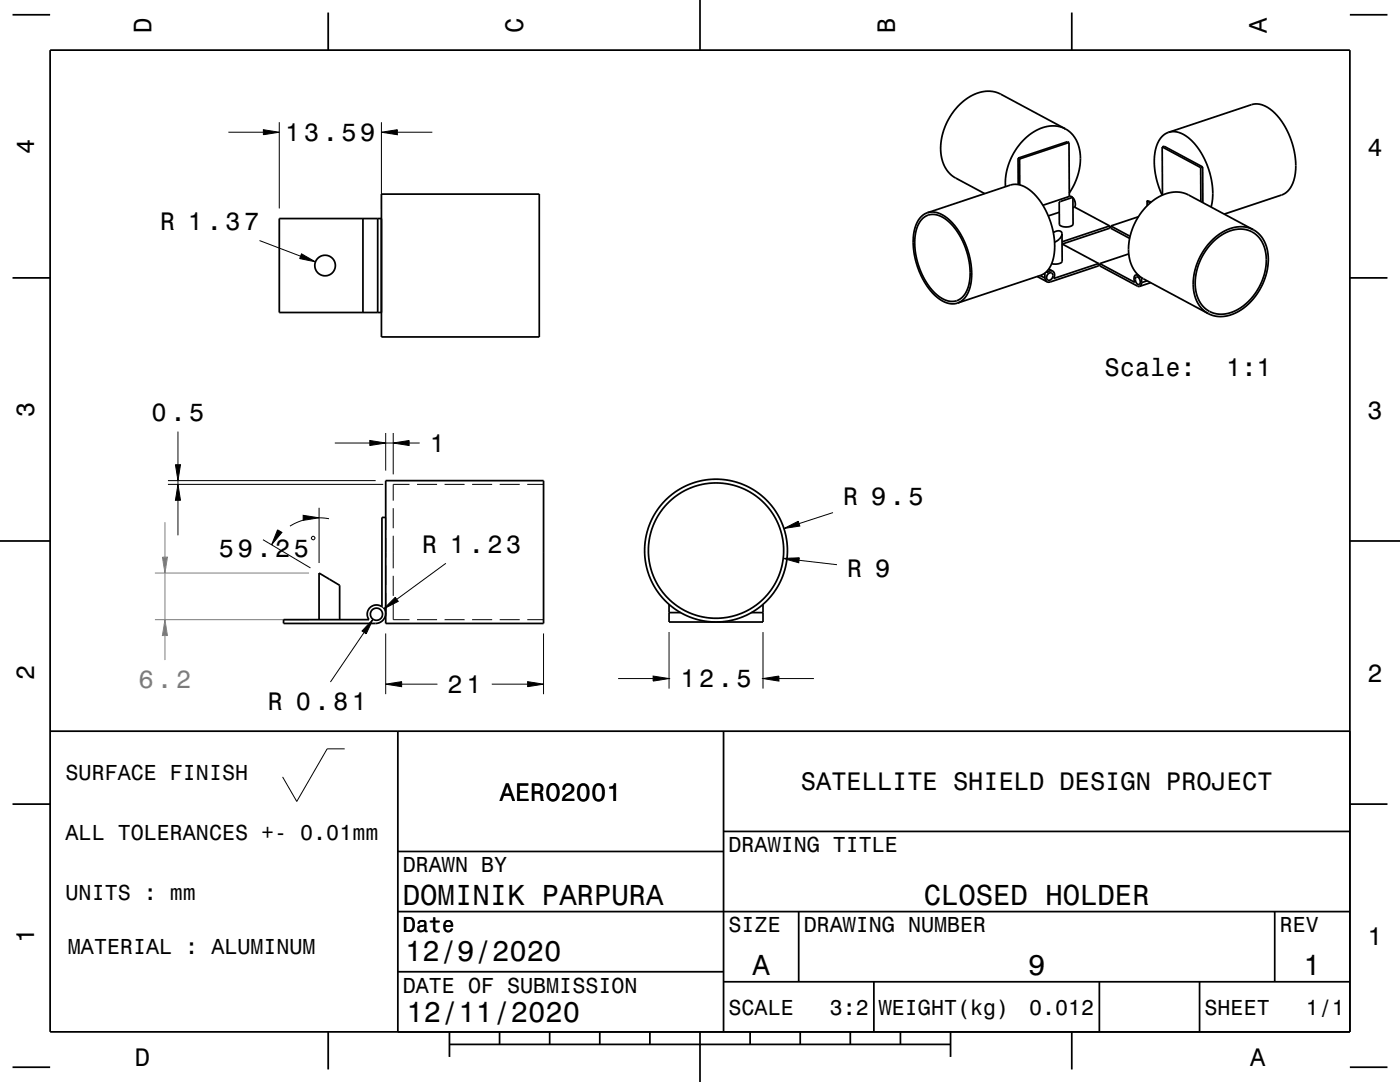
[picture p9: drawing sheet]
<svg xmlns="http://www.w3.org/2000/svg" width="279mm" height="216mm" viewBox="0 0 279 216" stroke-linecap="round" stroke-linejoin="round" font-family="sans-serif">
<g fill="none" stroke="#000" stroke-width=".2">
<path d="M55.7 24.4v17.2M76.1 24.4v17.2M33.5 96.7h43M33.5 95.9h41.5M35 92.7h1l-.5 3.2zM35.5 96.7l.5 3.1h-1zM35.5 86.1v6.6M35.5 95.9v.8M35.5 99.8v7M66.8 88.4h7M73.8 87.9l3.2 .5-3.2 .5zM77 86.4v7.5"/>
<path d="M77 88.4h1.5M78.5 88.4l3.2-.5v1zM78.5 86.4v8.3M81.7 88.4h2.1M81.7 96.7h-3.2v3.2M83.2 96.7h4M88.7 96.7h4M94.2 96.7h4M99.7 96.7h4M105.2 96.7h3.3M52.5 107.7l9.5 5.6M55.4 105.7l.9 .5-2.1 2.5z"/>
<path d="M60.5 103.8l-2.6 1.2M60.5 102.8l3.2 .5-3.2 .5zM62.1 107.2l.3-.2h.2l.2 .2v.3l-.2 .2h-.2l-.3-.2zM63.7 103.3l2 .2M63.7 101.3v11M77 103.2v2.6M77 107.3v4M77 112.8v4M77 118.3v2.5M78.5 101.4v4M78.5 106.9v6.5M78.5 114.9v4"/>
<path d="M78.9 119.2l.6 .8-2.9 1.5zM89 112.4l-9.8 7.2M156.3 111.4l3.2-.1-.1 1zM156.4 105.5l2.9-1.5 .3 1zM159.5 111.8l7.5 .9M166.2 102.3l-6.7 2.2M72.7 126.2l-6.8 9.9M74.4 123.6l-1.3 2.9-.9-.6zM76.2 121.1a1.85 1.85 0 0 1 .6 2.3M77 136.5l3.2-.5v1zM77 126.4v12.1M78.5 120.4v3.3h3.2"/>
<path d="M80.2 136.5h7.1M83.2 123.7h4M88.7 123.7h4M94.2 123.7h4M98.1 136.5h7.2M99.7 123.7h4M105.2 123.7h3.3M105.3 136l3.2 .5-3.2 .5zM108.5 126.4v12.1M123.4 135.4h6.9M130.3 134.9l3.2 .5-3.2 .5zM133.5 126.1v11.3"/>
<path d="M133.5 135.4h.2M152.1 135.4h.2M152.3 135.4l3.1-.5v1zM152.3 126.1v11.3M155.4 135.4h7M68.8 149.4h-3.5l-6.1 10.5-2.8-4.9"/>
</g>
<path d="M30.9 114.3h30.8M30.9 123.6h30.8" fill="none" stroke="#808080" stroke-width=".2"/>
<g fill="none" stroke="#000" stroke-width=".35">
<path d="M2.5 2.9h7.5M10 10h259.4v195.9h-259.4zM65.5 2.5v7.5M139.7 0v10M213.9 2.5v7.5M269.4 2.9h7.5M76.1 38.7h31.5v28.5h-31.5zM203.2 31.6l.3 .1M203.2 31.6v5.2M203.5 31.7v5.2M212.6 25.7l-12.9-6.9a7 7 0 0 0-7.8 1.7 11.8 11.8 0 0 0-3.7 12 5.5 5.5 0 0 0 2.5 3l5.8 3.1M212.6 25.7a7 7 0 0 0-7.8 1.7 12.5 12.5 0 0 0-4.1 9.9"/>
<path d="M212.6 25.7a7 7 0 0 1 2.9 7.6 12.9 12.9 0 0 1-2.1 5.2M213.3 28.4l.1 10.8M213.3 28.4l-9.8 3.3M213.3 28.4l-.3-.1-9.8 3.3M214.1 39.4l-.6-.2-5.4 1.8M214.1 39.5a1.82 1.82 0 0 1 .4 1.8M231.9 29.3l.1 9.6M231.9 29.3l.4-.1 7.7 4.1M231.9 29.3l7.7 4.1M233.2 26.4l16.6-5.5a5 5 0 0 1 5 2l1.7 2.5 1.2 2.6 .7 2.9 .2 2.9a5.4 5.4 0 0 1-2.7 5.1l-11.6 3.8M233.2 26.4a5 5 0 0 0-2.8 4.7v1.8l.2 2.1 .6 2.2 .7 1.8M233.2 26.4a5 5 0 0 1 5 2.1l1.1 1.4 .9 1.4 .8 1.8 .5 1.7 .4 1.6 .1 1.9v1.4l-.3 1.6"/>
<path d="M239.6 33.4l.1 6.8M240 33.3l-.4 .1M240 33.3l.1 7.1M2.5 55.4h7.5M72.4 43.6v18.8M75.4 43.6v18.8M76.1 43.6h-20.4v18.8h20.4M184.1 43.6a3.5 3.5 0 0 1 4.9 .4l1.9 2 1.5 2.8 .9 3 .3 2.9a5.5 5.5 0 0 1-2.4 5.2 4.4 4.4 0 0 1-4.9-1.7l-1.6-2.1-1.2-2.5-.7-2.8-.2-2.6a6.5 6.5 0 0 1 1.5-4.6zM185.1 42.5a5 5 0 0 1 5.1 2.1l1.6 2.2 1.3 2.9 .7 3.1 .1 2.8a5.2 5.2 0 0 1-2.8 4.9M185.1 42.5a5 5 0 0 0-2.8 4.6l.1 2.9 .7 3.1 1.2 2.9 1.8 2.4a5 5 0 0 0 5 2.1M185.1 42.5l16.5-5.6a4.9 4.9 0 0 1 5 2l1.6 2.2 1.3 2.9 .8 3.1 .1 3a5.2 5.2 0 0 1-2.7 4.9l-16.6 5.5M207 55.2l2 1"/>
<path d="M207.6 55l.9 .5M208.5 54.5v1M208.5 55.5l.1 .4 .4 .3M209.2 54.7a.59 .59 0 0 1 .8-.1 .59 .59 0 0 1 0 .9 .61 .61 0 0 1-.9 .4 .61 .61 0 0 1-.1-1zM209.3 53.7l.8 .4M210.1 54.1l-.6-.1-.6 .5v-.4M210.2 46.4a1.12 1.12 0 0 1 1.7 .1v.2M211.4 40.3l2.7-.9 .1 5.3a1.91 1.91 0 0 1-2.8 0zM211.4 42.4l-2.2 .7M211.9 46.7l.1 5.4a1.81 1.81 0 0 1-2.1 .5M211.9 46.7a2.16 2.16 0 0 1-1.4 1.6M212 48.7l7.3 3.9"/>
<path d="M214.5 41.3l-.4 .1M214.5 41.3l7 3.8M219.3 52.6v.4l-9.7 3.3-.6-.1M219.3 52.6l-9 3a1.08 1.08 0 0 0-.2-1.5M219.5 52.6l7 3.7a1.24 1.24 0 0 1 .2-1.5M219.5 52.6v.5l7.5 4h.4M221.5 45.1v.4l-9.5 3.2M221.5 45.1l-9.5 3.1M221.7 45.1v.4l3.7 2.1M221.7 45.1l3.8 2.1M225.3 50.7l-5.8 1.9M226.7 54.8l.4 .1 .4 .5v-.2"/>
<path d="M226.7 55.3a.85 .85 0 0 1 .8 .5 .85 .85 0 0 1-.1 .9 .77 .77 0 0 1-.8-1zM227 54.7l-.3 .1M227.2 43.3l-5.5 1.8M227.8 55.4v1M227.8 56.4l-.1 .4-.3 .3M228.9 40.1l.8 .2M228.9 40.1l.7 .4M228.9 40.1v1M228.9 56l-1.1 .4M229.6 56.4l-2.2 .7M242.1 48.3a6.9 6.9 0 0 1 7.6-2.1 6.4 6.4 0 0 1 2.9 7 11.2 11.2 0 0 1-7.6 9.4 5.2 5.2 0 0 1-6.4-4.9 11.7 11.7 0 0 1 3.5-9.4zM250.1 45.8a6.9 6.9 0 0 1 2.9 7.4 11.9 11.9 0 0 1-7.9 9.8 5.5 5.5 0 0 1-4-.4"/>
<path d="M250.1 45.8a7 7 0 0 0-7.8 1.8 11.8 11.8 0 0 0-3.6 12 5.5 5.5 0 0 0 2.4 3M250.1 45.8l-12.9-6.9a7 7 0 0 0-7.8 1.7 11.8 11.8 0 0 0-3.7 12.1 5.4 5.4 0 0 0 2.5 2.9l12.9 7M269.4 55.4h7.5M77 95.9h31.5v28.5h-31.5zM0 107.9h10M77 103.2h-.8v17.9a1.85 1.85 0 0 0-2.4 .2 1.85 1.85 0 0 0-.2 2.3h-17v.8h18.3a2.04 2.04 0 0 0 2.1-1.9M269.4 107.9h10M63.7 123.6v-9.3l4.1 2.5v6.8M133.5 120.6v3.5h9.4M133.5 122.2h2.3M150 122.2h2.3M152.3 120.6v3.5h-9.4"/>
<path d="M10 145.9h259.4M79.4 145.9v60M144.4 145.9v60M2.5 160.5h7.5M79.4 169.9h65M144.4 165.9h125M269.4 160.5h7.5M79.4 193.9h65M79.4 181.9h190M144.4 195.9h125M159.4 181.9v14M174.4 195.9v10"/>
<path d="M219.4 195.9v10M239.4 195.9v10M254.4 181.9v14M2.5 213h7.5M65.5 205.9v7.5M89.7 208.4h100M89.7 205.9v5M99.7 205.9v2.5M109.7 205.9v2.5M119.7 205.9v2.5M129.7 205.9v2.5M139.7 205.9v10"/>
<path d="M149.7 205.9v2.5M159.7 205.9v2.5M169.7 205.9v2.5M179.7 205.9v2.5M189.7 205.9v5M213.9 205.9v7.5M269.4 213h7.5"/>
<circle cx="64.9" cy="53" r="2.05"/>
<circle cx="142.9" cy="109.9" r="14.3"/>
<circle cx="142.9" cy="109.9" r="13.5"/>
<circle cx="75.1" cy="122.6" r="1.22"/>
</g>
<g fill="#000">
<path d="M35 92.7h1l-.5 3.2z" fill-rule="evenodd"/>
<path d="M35.5 96.7l.5 3.1h-1z" fill-rule="evenodd"/>
<path d="M73.8 87.9l3.2 .5-3.2 .5z" fill-rule="evenodd"/>
<path d="M78.5 88.4l3.2-.5v1z" fill-rule="evenodd"/>
<path d="M55.4 105.7l.9 .5-2.1 2.5z" fill-rule="evenodd"/>
<path d="M60.5 102.8l3.2 .5-3.2 .5z" fill-rule="evenodd"/>
<path d="M78.9 119.2l.6 .8-2.9 1.5z" fill-rule="evenodd"/>
<path d="M156.4 105.5l2.9-1.5 .3 1z" fill-rule="evenodd"/>
<path d="M156.3 111.4l3.2-.1-.1 1z" fill-rule="evenodd"/>
<path d="M74.4 123.6l-1.3 2.9-.9-.6z" fill-rule="evenodd"/>
<path d="M77 136.5l3.2-.5v1z" fill-rule="evenodd"/>
<path d="M105.3 136l3.2 .5-3.2 .5z" fill-rule="evenodd"/>
<path d="M130.3 134.9l3.2 .5-3.2 .5z" fill-rule="evenodd"/>
<path d="M152.3 135.4l3.1-.5v1z" fill-rule="evenodd"/>
</g>
<g fill="#808080">
<path d="M32.9 123.6l.5 3.2h-1z" fill-rule="evenodd"/>
<path d="M32.4 111.2h1l-.5 3.1z" fill-rule="evenodd"/>
</g>
<path d="M32.4 111.2h1l-.5 3.1zM32.9 104.2v7M32.9 114.3v9.3M32.9 123.6l.5 3.2h-1zM32.9 126.8v4.9" fill="none" stroke="#808080" stroke-width=".2"/>
<g fill="#000">
<path d="M52.6 25.9l3.1 .5-3.1 .5z" fill-rule="evenodd"/>
<path d="M76.1 26.4l3.2-.5v1z" fill-rule="evenodd"/>
<path d="M60.2 50.7l2.8 1.5-3.2-.6z" fill-rule="evenodd"/>
</g>
<path d="M45.6 26.4h7M52.6 25.9l3.1 .5-3.1 .5zM76.1 26.4l3.2-.5v1zM79.3 26.4h7M51.8 48l8.2 3.1M60.2 50.7l2.8 1.5-3.2-.6z" fill="none" stroke="#000" stroke-width=".2"/>
<g font-size="5.8">
<text x="80.4" y="180.5">DOMINIK PARPURA</text>
<text x="184.3" y="180.5">CLOSED HOLDER</text>
<text x="80.8" y="191.8">12/9/2020</text>
<text x="150.2" y="194.5">A</text>
<text x="205.2" y="194.5">9</text>
<text x="260.2" y="194.5">1</text>
<text x="81.1" y="203.9">12/11/2020</text>
</g>
<g font-size="5">
<text x="30.2" y="6.5" transform="rotate(-90 30.2 6.5)">D</text>
<text x="104.4" y="6.5" transform="rotate(-90 104.4 6.5)">C</text>
<text x="178.6" y="6.5" transform="rotate(-90 178.6 6.5)">B</text>
<text x="252.8" y="6.5" transform="rotate(-90 252.8 6.5)">A</text>
<text x="56.9" y="28.1">13.59</text>
<text x="6.8" y="30.7" transform="rotate(-90 6.8 30.7)">4</text>
<text x="272.9" y="31">4</text>
<text x="31.9" y="46">R 1.37</text>
<text x="220.4" y="75">Scale:</text>
<text x="244.7" y="75">1:1</text>
<text x="6.8" y="83.2" transform="rotate(-90 6.8 83.2)">3</text>
<text x="272.9" y="83.5">3</text>
<text x="30.3" y="84.1">0.5</text>
<text x="85.8" y="90.1">1</text>
<text x="168.3" y="100.8">R 9.5</text>
<text x="43.7" y="111.2">59.25</text>
<text x="84.2" y="110.4">R 1.23</text>
<text x="169.1" y="115.2">R 9</text>
<text x="6.8" y="135.7" transform="rotate(-90 6.8 135.7)">2</text>
<text x="135.8" y="137.1">12.5</text>
<text x="272.9" y="136">2</text>
<text x="53.5" y="141.6">R 0.81</text>
<text x="89.3" y="138.3">21</text>
<text x="99.8" y="159.7">AERO2001</text>
<text x="159.8" y="157.7">SATELLITE SHIELD DESIGN PROJECT</text>
<text x="6.8" y="188.2" transform="rotate(-90 6.8 188.2)">1</text>
<text x="272.9" y="188.5">1</text>
<text x="26.9" y="212.7">D</text>
<text x="249.5" y="212.7">A</text>
</g>
<text font-size="5" fill="#808080" x="27.7" y="137.2">6.2</text>
<g font-size="4.3">
<text x="13.1" y="155.6">SURFACE FINISH</text>
<text x="13.1" y="167.6">ALL TOLERANCES +- 0.01mm</text>
<text x="145.4" y="170.1">DRAWING TITLE</text>
<text x="13.1" y="179.6">UNITS : mm</text>
<text x="80.4" y="174.1">DRAWN BY</text>
<text x="13.6" y="190.4">MATERIAL : ALUMINUM</text>
<text x="80.4" y="186.1">Date</text>
<text x="145.4" y="186.1">SIZE</text>
<text x="160.4" y="186.1">DRAWING NUMBER</text>
<text x="255.4" y="186.1">REV</text>
<text x="80.4" y="198.1">DATE OF SUBMISSION</text>
<text x="145.4" y="202.5">SCALE</text>
<text x="165.6" y="202.5">3:2</text>
<text x="175.4" y="202.5">WEIGHT(kg)</text>
<text x="205.4" y="202.5">0.012</text>
<text x="240.4" y="202.5">SHEET</text>
<text x="260.6" y="202.5">1/1</text>
</g>
</svg>
